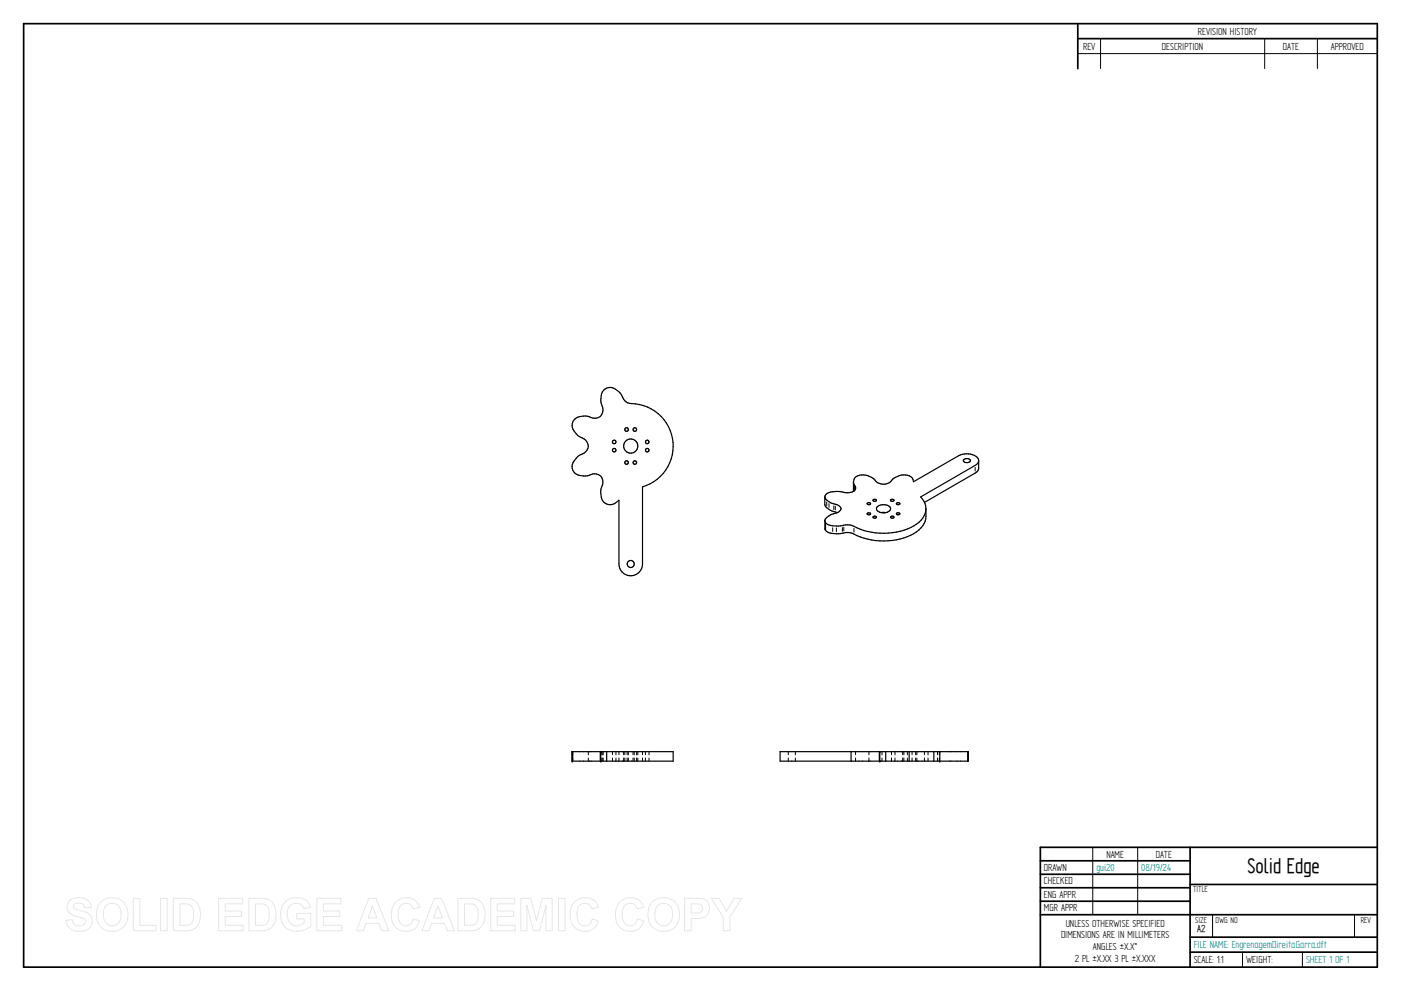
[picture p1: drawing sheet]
<svg xmlns="http://www.w3.org/2000/svg" width="594mm" height="420mm" viewBox="0 0 594 420" stroke-linecap="round" stroke-linejoin="round" font-family="sans-serif">
<g fill="none" stroke="#000" stroke-width=".72">
<path d="M10 10h574v400h-574zM457 10v19.1M457 16.4h127M504.6 359.2v50.8M584 359.2h-142.9v50.8M441.1 365h63.5M441.1 370.7h63.5M441.1 376.4h63.5M504.6 375h79.4M441.1 382.1h63.5M441.1 387.8h142.9M504.6 397.3h79.4"/>
<path d="M504.6 403.7h79.4"/>
</g>
<g fill="none" stroke="#000" stroke-width=".42">
<path d="M466.7 16.4v12.7M536.3 16.4v12.7M558.6 16.4v12.7M457 22.7h127M413.5 198.2v1.5M350.6 212.9v1.6M351.5 213.5v1.6M353.6 214.5v1.6M354.2 214.6v1.6M362.3 206.3v1.2M362.5 206.5v.8M353.1 223.8v1.5"/>
<path d="M354.7 223.9v1.5M357.2 223.7v1.6M357.8 223.5v1.6M362.1 224v1.6M242.9 318.7v1.3M249.5 318.7v1.3M254.7 318.7v1.3M254.9 318.7v1.3M255.6 318.7v1.3M259.7 318.7v1.3M261.2 318.7v1.3M262.5 318.7v1.3"/>
<path d="M264.4 318.7v1.3M265 318.7v1.3M265.9 318.7v1.3M266.4 318.7v1.3M268.4 318.7v1.3M268.9 318.7v1.3M270 318.7v1.3M270.5 318.7v1.3M272.5 318.7v1.3M273.7 318.7v1.3M275.2 318.7v1.3M334.3 318.7v1.3"/>
<path d="M337.3 318.7v1.3M362.8 318.7v1.3M368.5 318.7v1.3M374 318.7v1.3M378 318.7v1.3M379.5 318.7v1.3M382.8 318.7v1.3M383.3 318.7v1.3M384.8 318.7v1.3M386.8 318.7v1.3M388.3 318.7v1.3M388.8 318.7v1.3"/>
<path d="M392 318.7v1.3M393.5 318.7v1.3M397.5 318.7v1.3M398.3 318.7v1.3M242.9 321.4v1.3M249.5 321.4v1.3M254.7 321.4v1.3M254.9 321.4v1.3M255.6 321.4v1.3M259.7 321.4v1.3M261.2 321.4v1.3M262.5 321.4v1.3"/>
<path d="M264.4 321.4v1.3M265 321.4v1.3M265.9 321.4v1.3M266.4 321.4v1.3M268.4 321.4v1.3M268.9 321.4v1.3M270 321.4v1.3M270.5 321.4v1.3M272.5 321.4v1.3M273.7 321.4v1.3M275.2 321.4v1.3M334.3 321.4v1.3"/>
<path d="M337.3 321.4v1.3M362.8 321.4v1.3M368.5 321.4v1.3M374 321.4v1.3M378 321.4v1.3M379.5 321.4v1.3M382.8 321.4v1.3M383.3 321.4v1.3M384.8 321.4v1.3M386.8 321.4v1.3M388.3 321.4v1.3M388.8 321.4v1.3"/>
<path d="M392 321.4v1.3M393.5 321.4v1.3M397.5 321.4v1.3M398.3 321.4v1.3M463.4 359.2v28.6M482.4 359.2v28.6M514.2 387.9v9.4M574.4 387.9v9.4M526.9 403.7v6.3M552.3 403.7v6.3"/>
</g>
<g fill="#000">
<circle cx="242.6" cy="318.7" r=".25"/>
<circle cx="254.8" cy="318.7" r=".25"/>
<circle cx="373.1" cy="318.7" r=".25"/>
<circle cx="398.5" cy="318.7" r=".25"/>
<circle cx="242.6" cy="322.7" r=".25"/>
<circle cx="254.8" cy="322.7" r=".25"/>
<circle cx="373.1" cy="322.7" r=".25"/>
<circle cx="398.5" cy="322.7" r=".25"/>
</g>
<g fill="none" stroke="#000" stroke-width=".51">
<path d="M243.8 177.6a7.6 7.6 0 0 1 7.7-.4 3.6 3.6 0 0 0 3.7-1.5 3.6 3.6 0 0 0-.1-4.1 5.8 5.8 0 0 1 2.2-7.1 6 6 0 0 1 6.8 4.2l.9 1.2a5.1 5.1 0 0 0 4.5 1.3 18 18 0 0 1 15.9 16.4 18 18 0 0 1-12.9 18.8v32.7a5 5 0 0 1-5 5 5 5 0 0 1-5-5v-27a4.2 4.2 0 0 1-7 .1 7.8 7.8 0 0 1 .1-7.1 3.6 3.6 0 0 0-1.6-3.7 3.6 3.6 0 0 0-4 .1 5.9 5.9 0 0 1-7.1-2.2 6 6 0 0 1 4.1-6.9 3.6 3.6 0 0 0 2.4-3.7 3.6 3.6 0 0 0-3-3.2 5.3 5.3 0 0 1-3.2-7.3zM408.7 194.9a1.82 1.82 0 0 1 2.8 .4 1.66 1.66 0 0 1-1.5 .8 1.66 1.66 0 0 1-1.5-.9zM415 195.3v3.2a2.47 2.47 0 0 1-1.5 2.1l-21.5 12.4M349.8 210.7v3.2a6.6 6.6 0 0 0 5.3 3.4M361.9 204.5l.1 3.8M367.7 213.4l.8-.3 .6 .3a.71 .71 0 0 1-.7 .6 .71 .71 0 0 1-.7-.6zM367.7 217.7l.5-.3 .9 .2a.71 .71 0 0 1-.7 .7 .71 .71 0 0 1-.7-.6zM370.2 212l.5-.3 .9 .2a.71 .71 0 0 1-.7 .7 .71 .71 0 0 1-.7-.6zM370.2 219.2l.8-.4 .6 .3a.71 .71 0 0 1-.7 .6 .71 .71 0 0 1-.7-.5zM372 214.9a4.1 4.1 0 0 1 5.6 .4 2.44 2.44 0 0 1-3.3 2.1l-1.9-.6a1.22 1.22 0 0 1-.4-1.9zM375.6 217.3h-2M377.6 212l.5-.3 .9 .2a.71 .71 0 0 1-.7 .7 .71 .71 0 0 1-.7-.6z"/>
<path d="M377.6 219.2l.9-.4 .5 .3a.71 .71 0 0 1-.7 .6 .71 .71 0 0 1-.7-.5zM380.1 217.7l.5-.3 .9 .2a.71 .71 0 0 1-.7 .7 .71 .71 0 0 1-.7-.6zM380.1 213.4l.8-.3 .6 .3a.71 .71 0 0 1-.7 .6 .71 .71 0 0 1-.7-.6zM392.6 215.7a9.8 9.8 0 0 1-6.4 11.2 29.2 29.2 0 0 1-25.4-1l-1.5-.1a13 13 0 0 1-8.9-.5l-.4-.5M349.8 220.7a6.4 6.4 0 0 1 5.1-3.3 1.71 1.71 0 0 0 1.7-1.7 1.71 1.71 0 0 0-1.7-1.7 6.6 6.6 0 0 1-5.1-3.3l.2-.9a9.1 9.1 0 0 1 8.5-.9 3.4 3.4 0 0 0 4.3-2v-.4a3 3 0 0 1-.6-3.4 3 3 0 0 1 3-1.7 8.2 8.2 0 0 1 6.9 3.2 4.8 4.8 0 0 0 6.5-1.5 6.2 6.2 0 0 1 8.4-.3l.3 1.5 19.1-11a7.1 7.1 0 0 1 8.3 1.1 2.11 2.11 0 0 1-1.2 2.9l-23.1 13.4a7.1 7.1 0 0 1-1.7 11.5 28.2 28.2 0 0 1-27.9 .5l-1.5-.2a13 13 0 0 1-8.9-.5l-.4-.4M349.8 220.7l.2 .9M349.8 220.7l.2 4.1M350 221.6v3.2M242.6 318.7v4M242.6 318.7h42.8v4h-42.8zM242.9 318.7v4M254.5 318.7v4"/>
<path d="M254.8 318.7v4M257.3 318.7v4M330.8 318.7h79.8v4h-79.8zM360.9 318.7v4M372.9 318.7v4M373.1 318.7v4M375.6 318.7v4M385.5 318.7v4M396 318.7v4M398.5 318.7v4M410.3 318.7v4"/>
<circle cx="260.4" cy="187.4" r=".75"/>
<circle cx="260.4" cy="190.9" r=".75"/>
<circle cx="265.7" cy="182.1" r=".75"/>
<circle cx="265.7" cy="196.1" r=".75"/>
<circle cx="267.5" cy="189.1" r="3"/>
<circle cx="269.2" cy="182.1" r=".76"/>
<circle cx="269.2" cy="196.1" r=".75"/>
<circle cx="274.4" cy="187.4" r=".76"/>
<circle cx="274.5" cy="190.9" r=".75"/>
<circle cx="267.4" cy="239.1" r="1.5"/>
</g>
<g fill="none" stroke="#e6e6e6" stroke-width=".42">
<path d="M29.6 381.8a6.5 6.5 0 0 1 8.5 .8l.6 2.2-2.8 .1a2.7 2.7 0 0 0-2.1-2 2.7 2.7 0 0 0-2.7 1.1 1.87 1.87 0 0 0 2.2 1.8l1.4 .4a4.4 4.4 0 0 1 4 6.2 6.4 6.4 0 0 1-9.1 1.3l-1.2-1.8-.5-1.7 2.7-.3a2.94 2.94 0 0 0 2.6 2.6 2.94 2.94 0 0 0 3.1-1.9 2.67 2.67 0 0 0-2.9-1.8 4.9 4.9 0 0 1-5-4.3l.4-1.6zM43.1 382.1a6.9 6.9 0 0 1 8.2-.5 6.9 6.9 0 0 1 2.8 7.7 6.7 6.7 0 0 1-8 5.5 6.7 6.7 0 0 1-5.1-8.3 6.4 6.4 0 0 1 2.1-4.4zM44.8 384.2a3.9 3.9 0 0 1 4.6-.8 3.9 3.9 0 0 1 2 4.3 3.8 3.8 0 0 1-1.9 4.3 3.8 3.8 0 0 1-4.6-.7 6.6 6.6 0 0 1-.1-7.1zM56.5 381h2.8v11.3h6.9v2.3h-9.7zM68.1 380.9h2.8v13.7h-2.8zM73.5 380.9h5a5.9 5.9 0 0 1 6.5 7 5.9 5.9 0 0 1-6.3 6.7h-5.2zM76.3 383.2h1.8a3.4 3.4 0 0 1 4 3.9v1.2a3.2 3.2 0 0 1-3.8 4h-2zM92.7 380.9h10.2v2.3h-7.4v3h6.9v2.4h-6.9v3.7h7.7v2.3h-10.5zM105.5 380.9h5.1a5.9 5.9 0 0 1 6.4 7 5.9 5.9 0 0 1-6.3 6.7h-5.2zM108.3 383.2h1.9a3.4 3.4 0 0 1 4 3.9v1.2a3.2 3.2 0 0 1-3.8 4h-2.1zM120.9 382.4a7.3 7.3 0 0 1 9.7 .1l1 2.2-2.7 .5a3.7 3.7 0 0 0-4.6-2 3.7 3.7 0 0 0-2.5 4.4 4.2 4.2 0 0 0 2.2 4.5 4.2 4.2 0 0 0 5-.8v-1.7h-3.2v-2.3h6v5.4a8.1 8.1 0 0 1-11.8-.8 8.3 8.3 0 0 1 .9-9.5zM134.4 380.9h10.2v2.3h-7.4v3h6.9v2.4h-6.9v3.7h7.6v2.3h-10.4z"/>
<path d="M156.4 380.9h3l5.5 13.7h-3l-1.2-3.1h-5.5l-1.1 3.1h-3zM157.9 384.1l1.9 5.1h-3.7zM167.7 382.5a6 6 0 0 1 10.2 2.1l-2.8 .7a3.2 3.2 0 0 0-3.9-2.2 3.2 3.2 0 0 0-2.4 3.8 4.6 4.6 0 0 0 2.5 5.5 3.2 3.2 0 0 0 4-2.8l2.6 .8a6.1 6.1 0 0 1-7.2 4.3 6.1 6.1 0 0 1-4.8-6.8 7.7 7.7 0 0 1 1.8-5.4zM184.1 380.9h3.1l5.5 13.7h-3l-1.2-3.1h-5.5l-1.1 3.1h-3zM185.7 384.1l1.9 5.1h-3.8zM194.2 380.9h5a5.9 5.9 0 0 1 6.5 7 5.9 5.9 0 0 1-6.3 6.7h-5.2zM197 383.2h1.8a3.4 3.4 0 0 1 4 3.9v1.2a3.2 3.2 0 0 1-3.8 4h-2zM208.1 380.9h10.2v2.3h-7.4v3h6.9v2.4h-6.9v3.7h7.6v2.3h-10.4zM220.8 380.9h4.2l2.5 9.3 2.4-9.3h4.2v13.7h-2.5l-.1-10.8-2.7 10.8h-2.7l-2.7-10.8v10.8h-2.6zM236.8 380.9h2.8v13.7h-2.8zM243.5 382.5a6 6 0 0 1 10.2 2.1l-2.8 .7a3.2 3.2 0 0 0-3.8-2.2 3.2 3.2 0 0 0-2.4 3.8 4.6 4.6 0 0 0 2.4 5.5 3.2 3.2 0 0 0 4-2.8l2.6 .8a6.1 6.1 0 0 1-7.2 4.3 6.1 6.1 0 0 1-4.7-6.8 7.7 7.7 0 0 1 1.7-5.4zM262.7 382.5a6 6 0 0 1 10.2 2.1l-2.7 .7a3.2 3.2 0 0 0-3.9-2.2 3.2 3.2 0 0 0-2.4 3.8 4.6 4.6 0 0 0 2.4 5.5 3.2 3.2 0 0 0 4-2.8l2.7 .8a6.1 6.1 0 0 1-7.2 4.3 6.1 6.1 0 0 1-4.8-6.8 7.7 7.7 0 0 1 1.7-5.4z"/>
<path d="M277 382.1a6.9 6.9 0 0 1 8.2-.5 6.9 6.9 0 0 1 2.8 7.7 6.7 6.7 0 0 1-8.1 5.5 6.7 6.7 0 0 1-5.1-8.3 6.4 6.4 0 0 1 2.2-4.4zM278.7 384.2a3.9 3.9 0 0 1 4.6-.8 3.9 3.9 0 0 1 1.9 4.3 3.8 3.8 0 0 1-1.8 4.3 3.8 3.8 0 0 1-4.7-.7 6.6 6.6 0 0 1 0-7.1zM290.3 380.9h5.2a4.4 4.4 0 0 1 5.4 4.3 4.4 4.4 0 0 1-5.4 4.2h-2.4v5.2h-2.8zM293.1 383.2h1.8a2.1 2.1 0 0 1 2.6 .6 2.1 2.1 0 0 1 0 2.6 3.4 3.4 0 0 1-2.9 .7h-1.5zM301.6 380.9h3.3l3.2 5.4 3.2-5.4h3.2l-5 7.9v5.8h-2.8v-5.8z"/>
</g>
<text font-size="10.1" x="529" y="370.2">Solid Edge</text>
<g font-size="4.9">
<text x="507.9" y="14.7">REVISION HISTORY</text>
<text x="459.3" y="21">REV</text>
<text x="492.7" y="21">DESCRIPTION</text>
<text x="544" y="21">DATE</text>
<text x="564.3" y="21">APPROVED</text>
<text x="469.1" y="363.6">NAME</text>
<text x="490.1" y="363.6">DATE</text>
<text x="442.7" y="369.3">DRAWN</text>
<text x="442.7" y="375">CHECKED</text>
<text x="442.7" y="380.7">ENG APPR</text>
<text x="442.7" y="386.4">MGR APPR</text>
<text x="451.9" y="392.9">UNLESS OTHERWISE SPECIFIED</text>
<text x="449.9" y="397.9">DIMENSIONS ARE IN MILLIMETERS</text>
<text x="455.7" y="407.8">2 PL ±X.XX 3 PL ±X.XXX</text>
<text x="463.5" y="402.9">ANGLES ±X.X°</text>
<text x="506.2" y="408.3">SCALE: 1:1</text>
<text x="528.4" y="408.3">WEIGHT:</text>
</g>
<g font-size="4.9" fill="#008080">
<text x="464.9" y="369.3">gui20</text>
<text x="483.9" y="369.3">08/19/24</text>
<text x="506.2" y="402">FILE NAME: EngrenagemDireitaGarra.dft</text>
<text x="553.8" y="408.4">SHEET 1 OF 1</text>
</g>
<text font-size="4.8" x="507.7" y="395.3">A2</text>
<g font-size="4.1">
<text x="505.9" y="378.3">TITLE</text>
<text x="506.9" y="391.1">SIZE</text>
<text x="515.4" y="391.1">DWG NO</text>
<text x="577" y="391.1">REV</text>
</g>
</svg>
